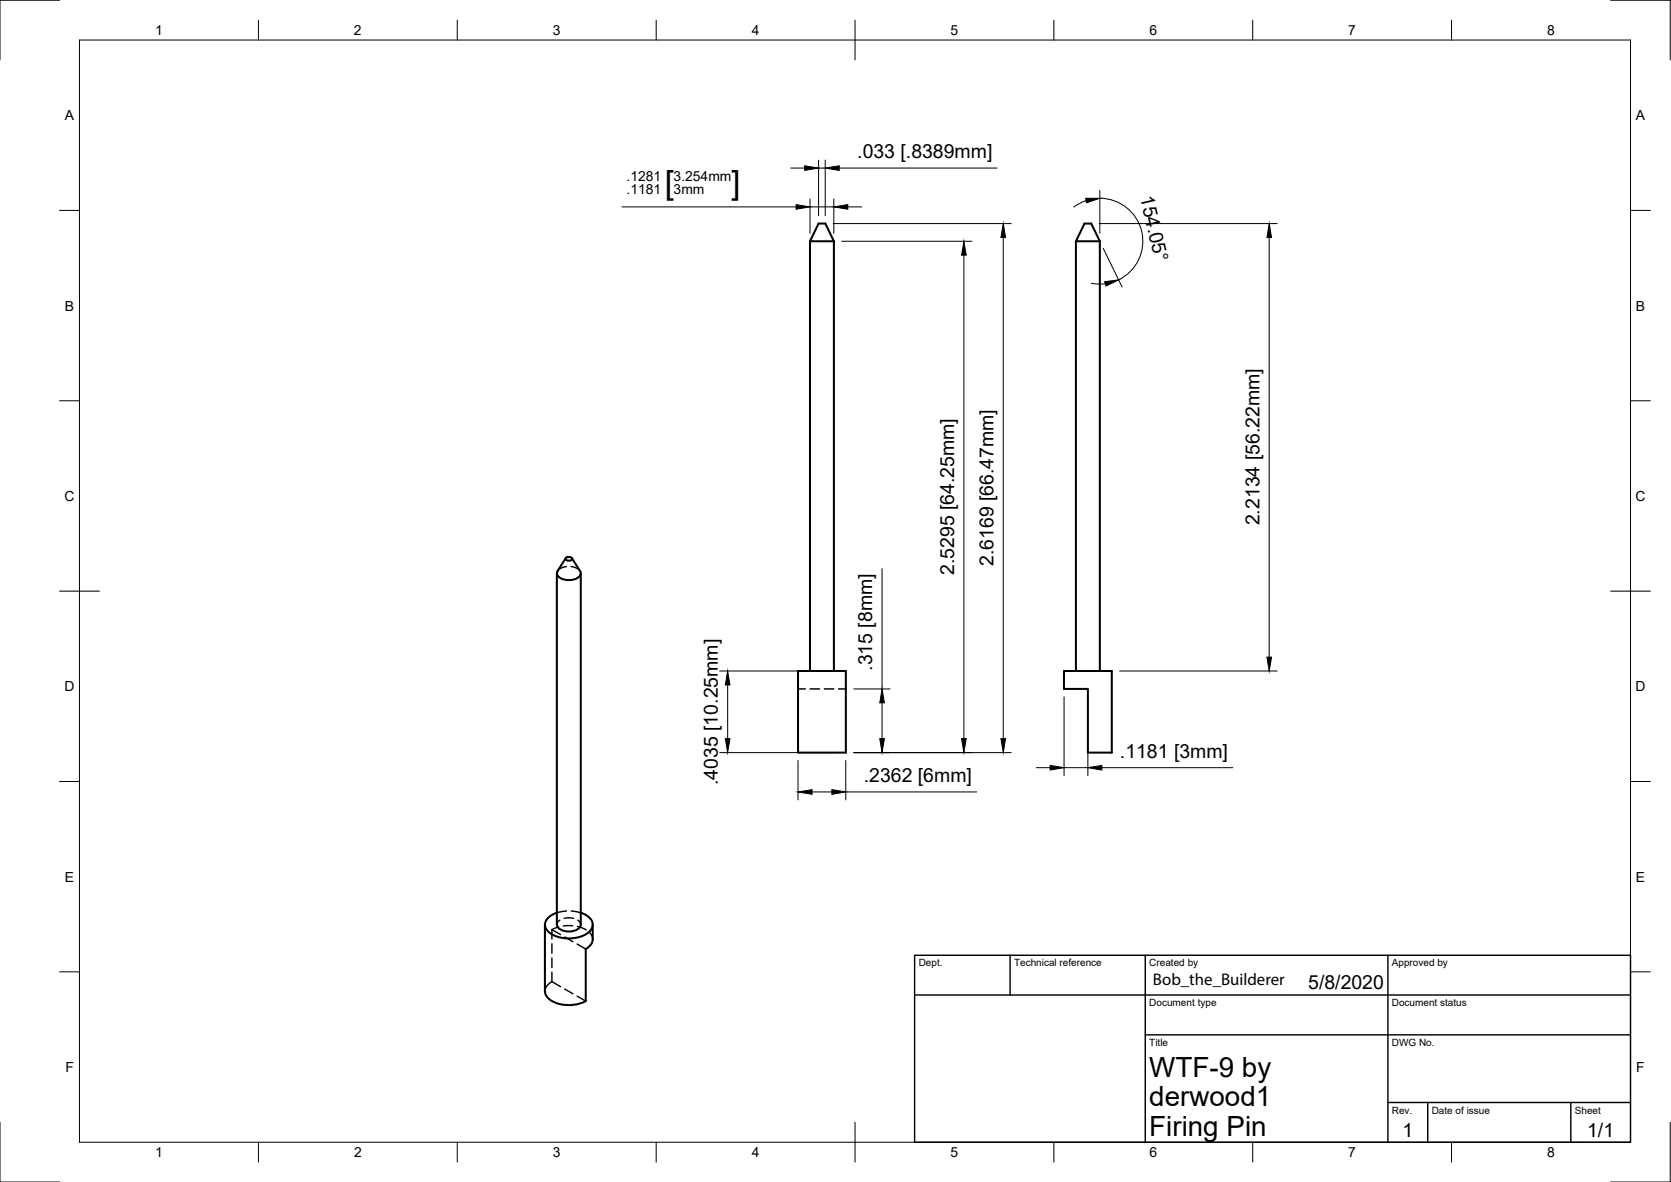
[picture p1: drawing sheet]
<svg xmlns="http://www.w3.org/2000/svg" width="420mm" height="297mm" viewBox="0 0 420 297" stroke-linecap="round" stroke-linejoin="round" font-family="sans-serif">
<!-- layer: Layer 1 -->
<g fill="none" stroke="#000" stroke-width=".51">
<path d="M203.7 60.6h6M209.7 60.6v108M209.7 60.6l-2.2-4.4h-1.7l-2.1 4.4v108M270.5 60.6h6M276.5 60.6l-2.1-4.4h-1.7l-2.2 4.4v108M276.5 60.6v108M140 144.1v88.3M142.2 140.3l-2 3.2M142.3 140.3l.4-.3h.6l.6 .4a.97 .97 0 0 1-1.7 0zM143.8 140.3l2 3.2a1.38 1.38 0 0 1-1 1.9 4.1 4.1 0 0 1-4.6-.8l-.1-.8 .1-.3M146 144.1v88.3a2.98 2.98 0 0 1-3.7 1.6 2.29 2.29 0 0 1-2.3-1.6M200.7 168.6h12v20.5h-12z"/>
<path d="M267.5 168.6h12v20.5h-6v-16h-6zM137 232.4v16.7a4.1 4.1 0 0 0 3.7 3.2 9.5 9.5 0 0 0 6.6-.7v-13.1l.9-.7a2.46 2.46 0 0 0 .8-1.8v-3.6M140 229.4a3.6 3.6 0 0 0-2.9 3.3 5.1 5.1 0 0 0 4.9 3.1 7.7 7.7 0 0 0 6.5-2 2.39 2.39 0 0 0-.9-3.7l-1.6-.7"/>
</g>
<g fill="none" stroke="#000" stroke-width=".36">
<path d="M142.4 142.4l-1.4 .4-.8 .7M143.6 142.4l1.4 .4 .8 .7M200.7 173.1h1.8M203.7 173.1h2.4M207.3 173.1h2.4M210.8 173.1h1.9M138.8 233.6v2.4M138.8 237.2v2.4M138.8 233.6l2.1 1.3M140.5 232.9l-1.7 .7M140.8 231.3l-.6 .5-.2 .6M141.8 230.8l1-.1 1.4 .1"/>
<path d="M142 235.5l2.1 1.2M142.4 228.9l-2.4 .5M143.6 228.9l2.4 .5M144 232.7h-2.4M145.1 237.2l2.2 1.3M145.2 232.8l2.2 .9M145.3 231.3l.6 .5 .1 .6M148.3 234.4l.6 .9 .1 .8M138.8 246.7l-1.2 .9-.4 .8-.2 .7M138.8 246.7l2.1 1.3M138.8 240.7v2.4M138.8 244.3v2.4"/>
<path d="M142 248.5l2.1 1.2M145.1 250.3l2.2 1.3M230 250h180M230 240.1h180v46.9h-180zM254 240.1v9.9M288 240.1v46.9M349 240.1v46.9M288 260.1h122M349 277.1h61M359 277.1v9.9M395 277.1v9.9"/>
</g>
<g fill="none" stroke="#000" stroke-width=".25">
<path d="M15 .1h-15v15M20 10.1h390v276.9h-390zM65 5.1v5M115 5.1v5M165 5.1v5M215 5.1v10M265 5.1v5M315 5.1v5M365 5.1v5M405 .1h15v15M15 52.9h5M156.4 52h43.8"/>
<path d="M198.8 42.2h3.5M200.2 51.4l3.5 .6-3.5 .6zM202.3 41.7l3.5 .5-3.5 .6zM203.7 52h6M203.7 50v8.6M205.8 40.2v14M205.8 42.2h1.7M207.5 40.2v14M207.5 42.2l3.5-.5v1.1zM209.5 56.2h44.8M209.7 50v8.6M209.7 52l3.5-.6v1.2z"/>
<path d="M211 42.2h39.7M213.2 52h3.5M252.3 59.7v125.9M252.3 56.2l.5 3.5h-1.1zM273 49.8h3.5l-3.3 1.2zM273.1 50.4l-1.6 .7-1.5 .9M276.4 56.2h44.7M276.5 47.8v10.8M276.6 49.8a10.8 10.8 0 0 1 10.5 8.4 10.8 10.8 0 0 1-5.8 12.1M319.1 56.2l.6 3.5h-1.1zM319.1 59.7v105.4M410 52.9h5"/>
<path d="M211.7 60.6h32.7M242.4 60.6l.6 3.5h-1.2zM242.4 64.1v121.5M274.4 71.2l1.8 .2 1.7-.1M277.4 62.4l4.8 9.7M277.7 70.8l3.6-.5-3.2 1.6zM15 100.7h5M410 100.7h5M15 148.6h10M221.8 142.9v30.2M405 148.6h10M181 168.6h29.7"/>
<path d="M183 168.6l.5 3.5h-1.1zM183 172.1v13.5M214.7 173.1h9.1M221.8 173.1l.6 3.5h-1.2zM221.8 176.6v9M267.5 175.1v19.8M273.5 175.1v19.8M281.5 168.6h39.6M318.6 165.1h1.1l-.6 3.5zM15 196.4h5M181 189.1h29.7M182.4 185.6h1.1l-.5 3.5z"/>
<path d="M200.7 191.1v9.9M200.7 199l3.5-.6v1.2zM204.2 199h5M209.2 198.4l3.5 .6-3.5 .6zM212.7 191.1v9.9M212.7 199h32.9M214.7 189.1h39.6M221.2 185.6h1.2l-.6 3.5zM241.8 185.6h1.2l-.6 3.5zM251.7 185.6h1.1l-.5 3.5zM260.5 192.9h3.5M264 192.3l3.5 .6-3.5 .6z"/>
<path d="M267.5 192.9h6M273.5 192.9l3.6-.6v1.2zM277.1 192.9h32.9M410 196.4h5M15 244.2h5M410 244.2h5M0 282.1v14.9h15M65 287v5M115 287v5M165 287v5M215 282.1v9.9M265 287v5"/>
<path d="M315 287v5M365 287v5M420 282.1v14.9h-15"/>
</g>
<g fill="#000">
<path d="M200.2 51.4l3.5 .6-3.5 .6zM202.3 41.7l3.5 .5-3.5 .6zM207.5 42.2l3.5-.5v1.1zM209.7 52l3.5-.6v1.2zM252.3 56.2l.5 3.5h-1.1zM273 49.8h3.5l-3.3 1.2zM319.1 56.2l.6 3.5h-1.1zM242.4 60.6l.6 3.5h-1.2zM277.7 70.8l3.6-.5-3.2 1.6zM183 168.6l.5 3.5h-1.1zM221.8 173.1l.6 3.5h-1.2zM318.6 165.1h1.1l-.6 3.5z"/>
<path d="M182.4 185.6h1.1l-.5 3.5zM200.7 199l3.5-.6v1.2zM209.2 198.4l3.5 .6-3.5 .6zM221.2 185.6h1.2l-.6 3.5zM241.8 185.6h1.2l-.6 3.5zM251.7 185.6h1.1l-.5 3.5zM264 192.3l3.5 .6-3.5 .6zM273.5 192.9l3.6-.6v1.2z"/>
</g>
<g font-size="8.4">
<text x="167.2" y="48.8">[</text>
<text x="183.9" y="48.8">]</text>
</g>
<g font-size="7">
<text x="289" y="270.6">WTF-9 by</text>
<text x="289" y="278.1">derwood1</text>
<text x="289" y="285.5">Firing Pin</text>
</g>
<g font-size="4.9">
<text x="215.6" y="39.8">.033 [.8389mm]</text>
<text x="286.7" y="49.5" transform="rotate(77 286.7 49.5)">154.05°</text>
<text x="316.7" y="132" transform="rotate(-90 316.7 132)">2.2134 [56.22mm]</text>
<text x="249.8" y="142.3" transform="rotate(-90 249.8 142.3)">2.6169 [66.47mm]</text>
<text x="239.9" y="144.5" transform="rotate(-90 239.9 144.5)">2.5295 [64.25mm]</text>
<text x="219.3" y="168.6" transform="rotate(-90 219.3 168.6)">.315 [8mm]</text>
<text x="281.6" y="190.4">.1181 [3mm]</text>
<text x="180.5" y="197.3" transform="rotate(-90 180.5 197.3)">.4035 [10.25mm]</text>
<text x="217.2" y="196.6">.2362 [6mm]</text>
<text x="329" y="248.5">5/8/2020</text>
<text x="352.6" y="285.7">1</text>
<text x="399.1" y="285.7">1/1</text>
</g>
<text font-size="4.2" x="289.9" y="247.5">Bob_the_Builderer</text>
<g font-size="3.5">
<text x="39" y="8.8">1</text>
<text x="89" y="8.8">2</text>
<text x="139" y="8.8">3</text>
<text x="189" y="8.8">4</text>
<text x="239" y="8.8">5</text>
<text x="289" y="8.8">6</text>
<text x="339" y="8.8">7</text>
<text x="389" y="8.8">8</text>
<text x="16.3" y="30.2">A</text>
<text x="411.3" y="30.2">A</text>
<text x="157.6" y="45.5">.1281</text>
<text x="169.4" y="45.5">3.254mm</text>
<text x="157.6" y="48.8">.1181</text>
<text x="169.4" y="48.8">3mm</text>
<text x="16.3" y="78">B</text>
<text x="411.3" y="78">B</text>
<text x="16.3" y="125.9">C</text>
<text x="411.2" y="125.9">C</text>
<text x="16.3" y="173.7">D</text>
<text x="411.2" y="173.7">D</text>
<text x="16.3" y="221.6">E</text>
<text x="411.3" y="221.6">E</text>
<text x="16.4" y="269.4">F</text>
<text x="411.4" y="269.4">F</text>
<text x="39" y="290.8">1</text>
<text x="89" y="290.8">2</text>
<text x="139" y="290.8">3</text>
<text x="189" y="290.8">4</text>
<text x="239" y="290.8">5</text>
<text x="289" y="290.8">6</text>
<text x="339" y="290.8">7</text>
<text x="389" y="290.8">8</text>
</g>
<g font-size="2.5">
<text x="231" y="242.9">Dept.</text>
<text x="255" y="242.9">Technical reference</text>
<text x="289" y="242.9">Created by</text>
<text x="350" y="242.9">Approved by</text>
<text x="289" y="252.8">Document type</text>
<text x="350" y="252.8">Document status</text>
<text x="289" y="262.9">Title</text>
<text x="350" y="262.9">DWG No.</text>
<text x="350" y="279.9">Rev.</text>
<text x="360" y="279.9">Date of issue</text>
<text x="396" y="279.9">Sheet</text>
</g>
</svg>
